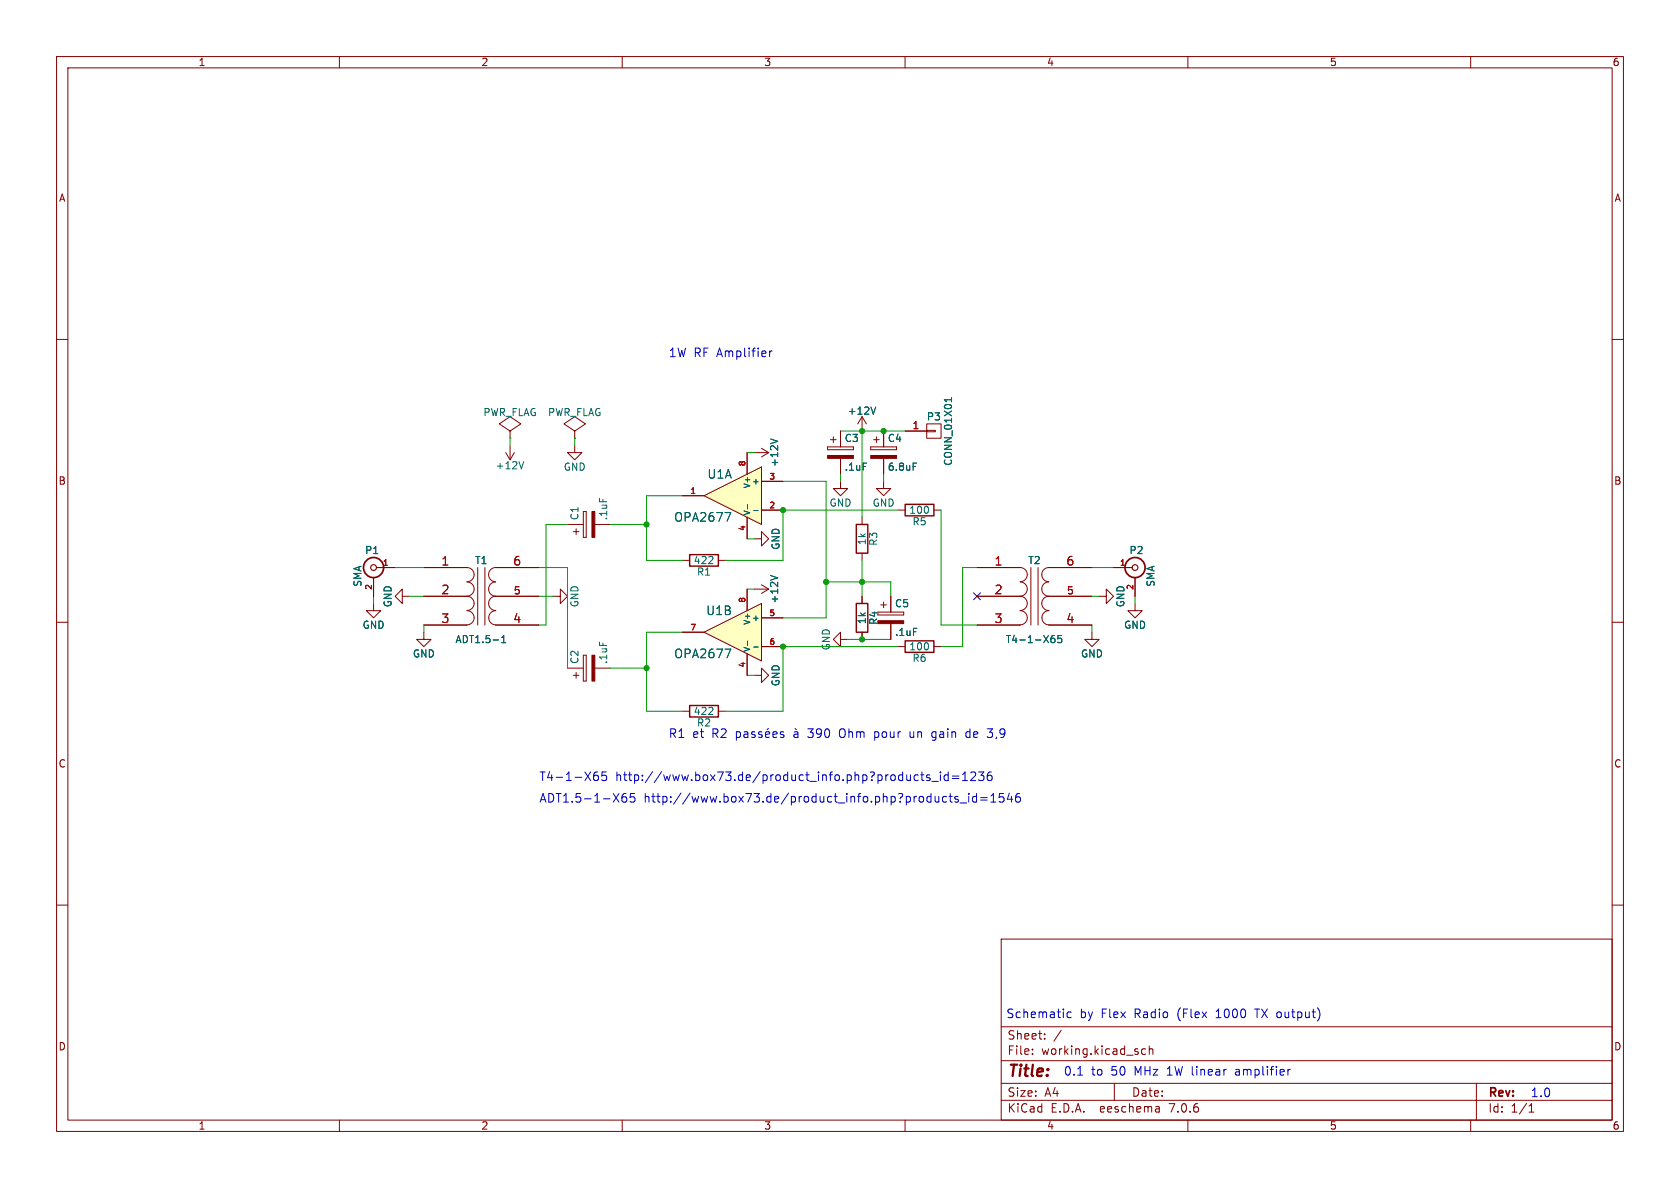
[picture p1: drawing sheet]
(kicad_sch (version 20230121) (generator eeschema)

 (paper "A4")

 (lib_symbols
  (symbol "ampli1W-rescue:+12V" (power) (pin_names (offset 0)) (in_bom yes) (on_board yes)
   (property "Reference" "#PWR" (at 0 -3.81 0) (effects (font (size 1.27 1.27)) hide))
   (property "Value" "+12V" (at 0 3.556 0) (effects (font (size 1.27 1.27))))
   (property "Footprint" "" (at 0 0 0) (effects (font (size 1.27 1.27))))
   (property "Datasheet" "" (at 0 0 0) (effects (font (size 1.27 1.27))))
   (symbol "+12V_0_1"
    (polyline (pts (xy -0.762 1.27) (xy 0 2.54)) (stroke (width 0) (type solid)) (fill (type none)))
    (polyline (pts (xy 0 0) (xy 0 2.54)) (stroke (width 0) (type solid)) (fill (type none)))
    (polyline (pts (xy 0 2.54) (xy 0.762 1.27)) (stroke (width 0) (type solid)) (fill (type none))))
   (symbol "+12V_1_1"
    (pin power_in line (at 0 0 90) (length 0) hide (name "+12V" (effects (font (size 1.27 1.27)))) (number "1" (effects (font (size 1.27 1.27)))))))
  (symbol "ampli1W-rescue:BNC" (pin_names (offset 1.016) hide) (in_bom yes) (on_board yes)
   (property "Reference" "P" (at 0.254 3.048 0) (effects (font (size 1.27 1.27))))
   (property "Value" "BNC" (at 2.794 -1.524 90) (effects (font (size 1.27 1.27))))
   (property "Footprint" "" (at 0 0 0) (effects (font (size 1.27 1.27))))
   (property "Datasheet" "" (at 0 0 0) (effects (font (size 1.27 1.27))))
   (symbol "BNC_0_1"
    (circle (center 0 0) (radius 0.508) (stroke (width 0.2032) (type solid)) (fill (type none)))
    (circle (center 0 0) (radius 1.778) (stroke (width 0.3048) (type solid)) (fill (type none))))
   (symbol "BNC_1_1"
    (pin passive line (at -3.81 0 0) (length 3.302) (name "In" (effects (font (size 1.016 1.016)))) (number "1" (effects (font (size 1.016 1.016)))))
    (pin passive line (at 0 -5.08 90) (length 3.302) (name "Ext" (effects (font (size 1.016 1.016)))) (number "2" (effects (font (size 1.016 1.016)))))))
  (symbol "ampli1W-rescue:CONN_01X01" (pin_names (offset 1.016) hide) (in_bom yes) (on_board yes)
   (property "Reference" "P" (at 0 2.54 0) (effects (font (size 1.27 1.27))))
   (property "Value" "CONN_01X01" (at 2.54 0 90) (effects (font (size 1.27 1.27))))
   (property "Footprint" "" (at 0 0 0) (effects (font (size 1.27 1.27))))
   (property "Datasheet" "" (at 0 0 0) (effects (font (size 1.27 1.27))))
   (symbol "CONN_01X01_0_1"
    (rectangle (start -1.27 0.127) (end 0.254 -0.127) (stroke (width 0) (type solid)) (fill (type none)))
    (rectangle (start -1.27 1.27) (end 1.27 -1.27) (stroke (width 0) (type solid)) (fill (type none))))
   (symbol "CONN_01X01_1_1"
    (pin passive line (at -5.08 0 0) (length 3.81) (name "P1" (effects (font (size 1.27 1.27)))) (number "1" (effects (font (size 1.27 1.27)))))))
  (symbol "ampli1W-rescue:CP" (pin_numbers hide) (pin_names (offset 0.254)) (in_bom yes) (on_board yes)
   (property "Reference" "C" (at 0.635 2.54 0) (effects (font (size 1.27 1.27)) (justify left)))
   (property "Value" "CP" (at 0.635 -2.54 0) (effects (font (size 1.27 1.27)) (justify left)))
   (property "Footprint" "" (at 0.9652 -3.81 0) (effects (font (size 1.27 1.27))))
   (property "Datasheet" "" (at 0 0 0) (effects (font (size 1.27 1.27))))
   (symbol "CP_0_1"
    (rectangle (start -2.286 0.508) (end -2.286 1.016) (stroke (width 0) (type solid)) (fill (type none)))
    (rectangle (start -2.286 0.508) (end 2.286 0.508) (stroke (width 0) (type solid)) (fill (type none)))
    (polyline (pts (xy -1.778 2.286) (xy -0.762 2.286)) (stroke (width 0) (type solid)) (fill (type none)))
    (polyline (pts (xy -1.27 2.794) (xy -1.27 1.778)) (stroke (width 0) (type solid)) (fill (type none)))
    (rectangle (start 2.286 -0.508) (end -2.286 -1.016) (stroke (width 0) (type solid)) (fill (type outline)))
    (rectangle (start 2.286 1.016) (end -2.286 1.016) (stroke (width 0) (type solid)) (fill (type none)))
    (rectangle (start 2.286 1.016) (end 2.286 0.508) (stroke (width 0) (type solid)) (fill (type none))))
   (symbol "CP_1_1"
    (pin passive line (at 0 3.81 270) (length 2.794) (name "~" (effects (font (size 1.016 1.016)))) (number "1" (effects (font (size 1.016 1.016)))))
    (pin passive line (at 0 -3.81 90) (length 2.794) (name "~" (effects (font (size 1.016 1.016)))) (number "2" (effects (font (size 1.016 1.016)))))))
  (symbol "ampli1W-rescue:GND" (power) (pin_names (offset 0)) (in_bom yes) (on_board yes)
   (property "Reference" "#PWR" (at 0 -6.35 0) (effects (font (size 1.27 1.27)) hide))
   (property "Value" "GND" (at 0 -3.81 0) (effects (font (size 1.27 1.27))))
   (property "Footprint" "" (at 0 0 0) (effects (font (size 1.27 1.27))))
   (property "Datasheet" "" (at 0 0 0) (effects (font (size 1.27 1.27))))
   (symbol "GND_0_1"
    (polyline (pts (xy 0 0) (xy 0 -1.27) (xy 1.27 -1.27) (xy 0 -2.54) (xy -1.27 -1.27) (xy 0 -1.27)) (stroke (width 0) (type solid)) (fill (type none))))
   (symbol "GND_1_1"
    (pin power_in line (at 0 0 270) (length 0) hide (name "GND" (effects (font (size 1.27 1.27)))) (number "1" (effects (font (size 1.27 1.27)))))))
  (symbol "ampli1W-rescue:OP275-RESCUE-ampli1W" (pin_names (offset 0.254)) (in_bom yes) (on_board yes)
   (property "Reference" "U" (at 0 3.81 0) (effects (font (size 1.524 1.524)) (justify left)))
   (property "Value" "OP275-RESCUE-ampli1W" (at 0 -3.81 0) (effects (font (size 1.524 1.524)) (justify left)))
   (property "Footprint" "" (at 0 0 0) (effects (font (size 1.524 1.524))))
   (property "Datasheet" "" (at 0 0 0) (effects (font (size 1.524 1.524))))
   (symbol "OP275-RESCUE-ampli1W_0_1"
    (polyline (pts (xy -5.08 5.08) (xy 5.08 0) (xy -5.08 -5.08) (xy -5.08 5.08)) (stroke (width 0.1524) (type solid)) (fill (type background)))
    (pin power_in line (at -2.54 -7.62 90) (length 3.81) (name "V-" (effects (font (size 1.016 1.016)))) (number "4" (effects (font (size 1.016 1.016)))))
    (pin power_in line (at -2.54 7.62 270) (length 3.81) (name "V+" (effects (font (size 1.016 1.016)))) (number "8" (effects (font (size 1.016 1.016))))))
   (symbol "OP275-RESCUE-ampli1W_1_1"
    (pin output line (at 8.89 0 180) (length 3.81) (name "~" (effects (font (size 1.016 1.016)))) (number "1" (effects (font (size 1.016 1.016)))))
    (pin input line (at -8.89 -2.54 0) (length 3.81) (name "-" (effects (font (size 1.016 1.016)))) (number "2" (effects (font (size 1.016 1.016)))))
    (pin input line (at -8.89 2.54 0) (length 3.81) (name "+" (effects (font (size 1.016 1.016)))) (number "3" (effects (font (size 1.016 1.016))))))
   (symbol "OP275-RESCUE-ampli1W_2_1"
    (pin input line (at -8.89 2.54 0) (length 3.81) (name "+" (effects (font (size 1.016 1.016)))) (number "5" (effects (font (size 1.016 1.016)))))
    (pin input line (at -8.89 -2.54 0) (length 3.81) (name "-" (effects (font (size 1.016 1.016)))) (number "6" (effects (font (size 1.016 1.016)))))
    (pin output line (at 8.89 0 180) (length 3.81) (name "~" (effects (font (size 1.016 1.016)))) (number "7" (effects (font (size 1.016 1.016)))))))
  (symbol "ampli1W-rescue:PWR_FLAG" (power) (pin_numbers hide) (pin_names (offset 0) hide) (in_bom yes) (on_board yes)
   (property "Reference" "#FLG" (at 0 2.413 0) (effects (font (size 1.27 1.27)) hide))
   (property "Value" "PWR_FLAG" (at 0 4.572 0) (effects (font (size 1.27 1.27))))
   (property "Footprint" "" (at 0 0 0) (effects (font (size 1.27 1.27))))
   (property "Datasheet" "" (at 0 0 0) (effects (font (size 1.27 1.27))))
   (symbol "PWR_FLAG_0_0"
    (pin power_out line (at 0 0 90) (length 0) (name "pwr" (effects (font (size 0.508 0.508)))) (number "1" (effects (font (size 0.508 0.508))))))
   (symbol "PWR_FLAG_0_1"
    (polyline (pts (xy 0 0) (xy 0 1.27) (xy -1.905 2.54) (xy 0 3.81) (xy 1.905 2.54) (xy 0 1.27)) (stroke (width 0) (type solid)) (fill (type none)))))
  (symbol "ampli1W-rescue:R" (pin_numbers hide) (pin_names (offset 0)) (in_bom yes) (on_board yes)
   (property "Reference" "R" (at 2.032 0 90) (effects (font (size 1.27 1.27))))
   (property "Value" "R" (at 0 0 90) (effects (font (size 1.27 1.27))))
   (property "Footprint" "" (at -1.778 0 90) (effects (font (size 1.27 1.27))))
   (property "Datasheet" "" (at 0 0 0) (effects (font (size 1.27 1.27))))
   (symbol "R_0_1"
    (rectangle (start -1.016 -2.54) (end 1.016 2.54) (stroke (width 0.254) (type solid)) (fill (type none))))
   (symbol "R_1_1"
    (pin passive line (at 0 3.81 270) (length 1.27) (name "~" (effects (font (size 1.27 1.27)))) (number "1" (effects (font (size 1.27 1.27)))))
    (pin passive line (at 0 -3.81 90) (length 1.27) (name "~" (effects (font (size 1.27 1.27)))) (number "2" (effects (font (size 1.27 1.27)))))))
  (symbol "ampli1W-rescue:TRANSFO4-RESCUE-ampli1W" (pin_names (offset 1.016) hide) (in_bom yes) (on_board yes)
   (property "Reference" "T" (at 0 6.35 0) (effects (font (size 1.27 1.27))))
   (property "Value" "TRANSFO4-RESCUE-ampli1W" (at 0 -7.62 0) (effects (font (size 1.27 1.27))))
   (property "Footprint" "" (at 0 0 0) (effects (font (size 1.524 1.524))))
   (property "Datasheet" "" (at 0 0 0) (effects (font (size 1.524 1.524))))
   (symbol "TRANSFO4-RESCUE-ampli1W_0_1"
    (arc (start -2.54 -5.0546) (mid -1.6599 -4.6901) (end -1.27 -3.81) (stroke (width 0) (type solid)) (fill (type none)))
    (arc (start -2.54 -2.5146) (mid -1.6599 -2.1501) (end -1.27 -1.27) (stroke (width 0) (type solid)) (fill (type none)))
    (arc (start -2.54 0.0254) (mid -1.6599 0.3899) (end -1.27 1.27) (stroke (width 0) (type solid)) (fill (type none)))
    (arc (start -2.54 2.5654) (mid -1.6599 2.9299) (end -1.27 3.81) (stroke (width 0) (type solid)) (fill (type none)))
    (arc (start -1.27 -3.81) (mid -1.642 -2.912) (end -2.54 -2.54) (stroke (width 0) (type solid)) (fill (type none)))
    (arc (start -1.27 -1.27) (mid -1.642 -0.372) (end -2.54 0) (stroke (width 0) (type solid)) (fill (type none)))
    (arc (start -1.27 1.27) (mid -1.642 2.168) (end -2.54 2.54) (stroke (width 0) (type solid)) (fill (type none)))
    (arc (start -1.27 3.81) (mid -1.642 4.708) (end -2.54 5.08) (stroke (width 0) (type solid)) (fill (type none)))
    (polyline (pts (xy -0.635 5.08) (xy -0.635 -5.08)) (stroke (width 0) (type solid)) (fill (type none)))
    (polyline (pts (xy 0.635 -5.08) (xy 0.635 5.08)) (stroke (width 0) (type solid)) (fill (type none)))
    (arc (start 1.2954 -1.27) (mid 1.6599 -2.1501) (end 2.54 -2.5146) (stroke (width 0) (type solid)) (fill (type none)))
    (arc (start 1.2954 1.27) (mid 1.6599 0.3899) (end 2.54 0.0254) (stroke (width 0) (type solid)) (fill (type none)))
    (arc (start 1.2954 3.81) (mid 1.6599 2.9299) (end 2.54 2.5654) (stroke (width 0) (type solid)) (fill (type none)))
    (arc (start 1.3208 -3.81) (mid 1.6853 -4.6901) (end 2.5654 -5.0546) (stroke (width 0) (type solid)) (fill (type none)))
    (arc (start 2.54 0) (mid 1.642 -0.372) (end 1.2954 -1.27) (stroke (width 0) (type solid)) (fill (type none)))
    (arc (start 2.54 2.54) (mid 1.642 2.168) (end 1.2954 1.27) (stroke (width 0) (type solid)) (fill (type none)))
    (arc (start 2.54 5.08) (mid 1.642 4.708) (end 1.2954 3.81) (stroke (width 0) (type solid)) (fill (type none)))
    (arc (start 2.5654 -2.54) (mid 1.6674 -2.912) (end 1.3208 -3.81) (stroke (width 0) (type solid)) (fill (type none))))
   (symbol "TRANSFO4-RESCUE-ampli1W_1_1"
    (pin passive line (at -10.16 5.08 0) (length 7.62) (name "PR1" (effects (font (size 1.524 1.524)))) (number "1" (effects (font (size 1.524 1.524)))))
    (pin passive line (at -10.16 0 0) (length 7.62) (name "PM" (effects (font (size 1.524 1.524)))) (number "2" (effects (font (size 1.524 1.524)))))
    (pin passive line (at -10.16 -5.08 0) (length 7.62) (name "PR2" (effects (font (size 1.524 1.524)))) (number "3" (effects (font (size 1.524 1.524)))))
    (pin passive line (at 10.16 -5.08 180) (length 7.62) (name "S1" (effects (font (size 1.524 1.524)))) (number "4" (effects (font (size 1.524 1.524)))))
    (pin passive line (at 10.16 0 180) (length 7.62) (name "S5" (effects (font (size 1.27 1.27)))) (number "5" (effects (font (size 1.27 1.27)))))
    (pin passive line (at 10.16 5.08 180) (length 7.62) (name "S2" (effects (font (size 1.524 1.524)))) (number "6" (effects (font (size 1.524 1.524))))))))

 (junction (at 152.4 76.2) (diameter 0) (color 0 0 0 0))
 (junction (at 114.3 92.71) (diameter 0) (color 0 0 0 0))
 (junction (at 138.43 90.17) (diameter 0) (color 0 0 0 0))
 (junction (at 114.3 118.11) (diameter 0) (color 0 0 0 0))
 (junction (at 152.4 102.87) (diameter 0) (color 0 0 0 0))
 (junction (at 138.43 114.3) (diameter 0) (color 0 0 0 0))
 (junction (at 156.21 76.2) (diameter 0) (color 0 0 0 0))
 (junction (at 146.05 102.87) (diameter 0) (color 0 0 0 0))
 (junction (at 152.4 113.03) (diameter 0) (color 0 0 0 0))

 (no_connect (at 172.72 105.41))

 (wire (pts (xy 114.3 111.76) (xy 114.3 118.11)) (stroke (width 0) (type default)))
 (wire (pts (xy 114.3 125.73) (xy 120.65 125.73)) (stroke (width 0) (type default)))
 (wire (pts (xy 138.43 125.73) (xy 128.27 125.73)) (stroke (width 0) (type default)))
 (wire (pts (xy 146.05 85.09) (xy 146.05 102.87)) (stroke (width 0) (type default)))
 (wire (pts (xy 193.04 110.49) (xy 193.04 111.76)) (stroke (width 0) (type default)))
 (wire (pts (xy 95.25 100.33) (xy 100.33 100.33)) (stroke (width 0) (type default)))
 (wire (pts (xy 133.35 95.25) (xy 132.08 95.25)) (stroke (width 0) (type default)))
 (wire (pts (xy 149.86 113.03) (xy 152.4 113.03)) (stroke (width 0) (type default)))
 (wire (pts (xy 193.04 105.41) (xy 194.31 105.41)) (stroke (width 0) (type default)))
 (wire (pts (xy 148.59 83.82) (xy 148.59 85.09)) (stroke (width 0) (type default)))
 (wire (pts (xy 138.43 85.09) (xy 146.05 85.09)) (stroke (width 0) (type default)))
 (wire (pts (xy 100.33 100.33) (xy 100.33 118.11)) (stroke (width 0) (type default)))
 (wire (pts (xy 158.75 114.3) (xy 138.43 114.3)) (stroke (width 0) (type default)))
 (wire (pts (xy 166.37 114.3) (xy 170.18 114.3)) (stroke (width 0) (type default)))
 (wire (pts (xy 170.18 114.3) (xy 170.18 100.33)) (stroke (width 0) (type default)))
 (wire (pts (xy 200.66 105.41) (xy 200.66 106.68)) (stroke (width 0) (type default)))
 (wire (pts (xy 107.95 92.71) (xy 114.3 92.71)) (stroke (width 0) (type default)))
 (wire (pts (xy 146.05 102.87) (xy 152.4 102.87)) (stroke (width 0) (type default)))
 (wire (pts (xy 156.21 83.82) (xy 156.21 85.09)) (stroke (width 0) (type default)))
 (wire (pts (xy 74.93 110.49) (xy 74.93 111.76)) (stroke (width 0) (type default)))
 (wire (pts (xy 90.17 78.74) (xy 90.17 77.47)) (stroke (width 0) (type default)))
 (wire (pts (xy 120.65 111.76) (xy 114.3 111.76)) (stroke (width 0) (type default)))
 (wire (pts (xy 157.48 102.87) (xy 157.48 105.41)) (stroke (width 0) (type default)))
 (wire (pts (xy 107.95 118.11) (xy 114.3 118.11)) (stroke (width 0) (type default)))
 (wire (pts (xy 95.25 105.41) (xy 97.79 105.41)) (stroke (width 0) (type default)))
 (wire (pts (xy 152.4 76.2) (xy 156.21 76.2)) (stroke (width 0) (type default)))
 (wire (pts (xy 166.37 110.49) (xy 166.37 90.17)) (stroke (width 0) (type default)))
 (wire (pts (xy 114.3 118.11) (xy 114.3 125.73)) (stroke (width 0) (type default)))
 (wire (pts (xy 196.85 100.33) (xy 193.04 100.33)) (stroke (width 0) (type default)))
 (wire (pts (xy 152.4 99.06) (xy 152.4 102.87)) (stroke (width 0) (type default)))
 (wire (pts (xy 114.3 99.06) (xy 120.65 99.06)) (stroke (width 0) (type default)))
 (wire (pts (xy 133.35 119.38) (xy 132.08 119.38)) (stroke (width 0) (type default)))
 (wire (pts (xy 95.25 110.49) (xy 96.52 110.49)) (stroke (width 0) (type default)))
 (wire (pts (xy 152.4 113.03) (xy 157.48 113.03)) (stroke (width 0) (type default)))
 (wire (pts (xy 133.35 80.01) (xy 132.08 80.01)) (stroke (width 0) (type default)))
 (wire (pts (xy 152.4 76.2) (xy 152.4 91.44)) (stroke (width 0) (type default)))
 (wire (pts (xy 146.05 109.22) (xy 138.43 109.22)) (stroke (width 0) (type default)))
 (wire (pts (xy 138.43 99.06) (xy 138.43 90.17)) (stroke (width 0) (type default)))
 (wire (pts (xy 114.3 92.71) (xy 114.3 99.06)) (stroke (width 0) (type default)))
 (wire (pts (xy 170.18 100.33) (xy 172.72 100.33)) (stroke (width 0) (type default)))
 (wire (pts (xy 148.59 76.2) (xy 152.4 76.2)) (stroke (width 0) (type default)))
 (wire (pts (xy 114.3 87.63) (xy 114.3 92.71)) (stroke (width 0) (type default)))
 (wire (pts (xy 138.43 90.17) (xy 158.75 90.17)) (stroke (width 0) (type default)))
 (wire (pts (xy 96.52 92.71) (xy 100.33 92.71)) (stroke (width 0) (type default)))
 (wire (pts (xy 66.04 105.41) (xy 66.04 106.68)) (stroke (width 0) (type default)))
 (wire (pts (xy 156.21 76.2) (xy 160.02 76.2)) (stroke (width 0) (type default)))
 (wire (pts (xy 146.05 102.87) (xy 146.05 109.22)) (stroke (width 0) (type default)))
 (wire (pts (xy 152.4 102.87) (xy 152.4 105.41)) (stroke (width 0) (type default)))
 (wire (pts (xy 133.35 104.14) (xy 132.08 104.14)) (stroke (width 0) (type default)))
 (wire (pts (xy 138.43 114.3) (xy 138.43 125.73)) (stroke (width 0) (type default)))
 (wire (pts (xy 74.93 105.41) (xy 72.39 105.41)) (stroke (width 0) (type default)))
 (wire (pts (xy 101.6 78.74) (xy 101.6 77.47)) (stroke (width 0) (type default)))
 (wire (pts (xy 96.52 110.49) (xy 96.52 92.71)) (stroke (width 0) (type default)))
 (wire (pts (xy 152.4 102.87) (xy 157.48 102.87)) (stroke (width 0) (type default)))
 (wire (pts (xy 120.65 87.63) (xy 114.3 87.63)) (stroke (width 0) (type default)))
 (wire (pts (xy 69.85 100.33) (xy 74.93 100.33)) (stroke (width 0) (type default)))
 (wire (pts (xy 128.27 99.06) (xy 138.43 99.06)) (stroke (width 0) (type default)))
 (wire (pts (xy 172.72 110.49) (xy 166.37 110.49)) (stroke (width 0) (type default)))

 (text "1W RF Amplifier" (at 118.11 63.5 0) (effects (font (size 1.524 1.524)) (justify left bottom)))
 (text "1.0" (at 270.51 194.31 0) (effects (font (size 1.524 1.524)) (justify left bottom)))
 (text "T4-1-X65 http://www.box73.de/product_info.php?products_id=1236" (at 95.25 138.43 0) (effects (font (size 1.524 1.524)) (justify left bottom)))
 (text "ADT1.5-1-X65 http://www.box73.de/product_info.php?products_id=1546" (at 95.25 142.24 0) (effects (font (size 1.524 1.524)) (justify left bottom)))
 (text "R1 et R2 passées à 390 Ohm pour un gain de 3,9" (at 118.11 130.81 0) (effects (font (size 1.524 1.524)) (justify left bottom)))
 (text "0.1 to 50 MHz 1W linear amplifier\n" (at 187.96 190.5 0) (effects (font (size 1.524 1.524)) (justify left bottom)))
 (text "Schematic by Flex Radio (Flex 1000 TX output)" (at 177.8 180.34 0) (effects (font (size 1.524 1.524)) (justify left bottom)))

 (symbol (lib_id "ampli1W-rescue:OP275-RESCUE-ampli1W") (at 129.54 87.63 0) (mirror y) (unit 1) (in_bom yes) (on_board yes) (dnp no)
  (property "Reference" "U1" (at 129.54 83.82 0) (effects (font (size 1.524 1.524)) (justify left)))
  (property "Value" "OPA2677" (at 129.54 91.44 0) (effects (font (size 1.524 1.524)) (justify left)))
  (property "Footprint" "smd_dil:so-8" (at 129.54 87.63 0) (effects (font (size 1.524 1.524)) hide))
  (property "Datasheet" "" (at 129.54 87.63 0) (effects (font (size 1.524 1.524)))) (pin "4") (pin "8") (pin "1") (pin "2") (pin "3") (pin "5") (pin "6") (pin "7"))

 (symbol (lib_id "ampli1W-rescue:OP275-RESCUE-ampli1W") (at 129.54 111.76 0) (mirror y) (unit 2) (in_bom yes) (on_board yes) (dnp no)
  (property "Reference" "U1" (at 129.54 107.95 0) (effects (font (size 1.524 1.524)) (justify left)))
  (property "Value" "OPA2677" (at 129.54 115.57 0) (effects (font (size 1.524 1.524)) (justify left)))
  (property "Footprint" "smd_dil:so-8" (at 129.54 111.76 0) (effects (font (size 1.524 1.524)) hide))
  (property "Datasheet" "" (at 129.54 111.76 0) (effects (font (size 1.524 1.524)))) (pin "4") (pin "8") (pin "1") (pin "2") (pin "3") (pin "5") (pin "6") (pin "7"))

 (symbol (lib_id "ampli1W-rescue:R") (at 124.46 99.06 270) (unit 1) (in_bom yes) (on_board yes) (dnp no)
  (property "Reference" "R1" (at 124.46 101.092 90) (effects (font (size 1.27 1.27))))
  (property "Value" "422" (at 124.46 99.06 90) (effects (font (size 1.27 1.27))))
  (property "Footprint" "Capacitors_SMD:C_0805_HandSoldering" (at 124.46 97.282 90) (effects (font (size 0.762 0.762)) hide))
  (property "Datasheet" "" (at 124.46 99.06 0) (effects (font (size 0.762 0.762)))) (pin "1") (pin "2"))

 (symbol (lib_id "ampli1W-rescue:R") (at 124.46 125.73 270) (unit 1) (in_bom yes) (on_board yes) (dnp no)
  (property "Reference" "R2" (at 124.46 127.762 90) (effects (font (size 1.27 1.27))))
  (property "Value" "422" (at 124.46 125.73 90) (effects (font (size 1.27 1.27))))
  (property "Footprint" "Capacitors_SMD:C_0805_HandSoldering" (at 124.46 123.952 90) (effects (font (size 0.762 0.762)) hide))
  (property "Datasheet" "" (at 124.46 125.73 0) (effects (font (size 0.762 0.762)))) (pin "1") (pin "2"))

 (symbol (lib_id "ampli1W-rescue:R") (at 152.4 95.25 0) (unit 1) (in_bom yes) (on_board yes) (dnp no)
  (property "Reference" "R3" (at 154.432 95.25 90) (effects (font (size 1.27 1.27))))
  (property "Value" "1k" (at 152.4 95.25 90) (effects (font (size 1.27 1.27))))
  (property "Footprint" "Capacitors_SMD:C_0805_HandSoldering" (at 150.622 95.25 90) (effects (font (size 0.762 0.762)) hide))
  (property "Datasheet" "" (at 152.4 95.25 0) (effects (font (size 0.762 0.762)))) (pin "1") (pin "2"))

 (symbol (lib_id "ampli1W-rescue:R") (at 152.4 109.22 0) (unit 1) (in_bom yes) (on_board yes) (dnp no)
  (property "Reference" "R4" (at 154.432 109.22 90) (effects (font (size 1.27 1.27))))
  (property "Value" "1k" (at 152.4 109.22 90) (effects (font (size 1.27 1.27))))
  (property "Footprint" "Capacitors_SMD:C_0805_HandSoldering" (at 150.622 109.22 90) (effects (font (size 0.762 0.762)) hide))
  (property "Datasheet" "" (at 152.4 109.22 0) (effects (font (size 0.762 0.762)))) (pin "1") (pin "2"))

 (symbol (lib_id "ampli1W-rescue:R") (at 162.56 90.17 270) (unit 1) (in_bom yes) (on_board yes) (dnp no)
  (property "Reference" "R5" (at 162.56 92.202 90) (effects (font (size 1.27 1.27))))
  (property "Value" "100" (at 162.56 90.17 90) (effects (font (size 1.27 1.27))))
  (property "Footprint" "Capacitors_SMD:C_0805_HandSoldering" (at 162.56 88.392 90) (effects (font (size 0.762 0.762)) hide))
  (property "Datasheet" "" (at 162.56 90.17 0) (effects (font (size 0.762 0.762)))) (pin "1") (pin "2"))

 (symbol (lib_id "ampli1W-rescue:R") (at 162.56 114.3 270) (unit 1) (in_bom yes) (on_board yes) (dnp no)
  (property "Reference" "R6" (at 162.56 116.332 90) (effects (font (size 1.27 1.27))))
  (property "Value" "100" (at 162.56 114.3 90) (effects (font (size 1.27 1.27))))
  (property "Footprint" "Capacitors_SMD:C_0805_HandSoldering" (at 162.56 112.522 90) (effects (font (size 0.762 0.762)) hide))
  (property "Datasheet" "" (at 162.56 114.3 0) (effects (font (size 0.762 0.762)))) (pin "1") (pin "2"))

 (symbol (lib_id "ampli1W-rescue:CP") (at 157.48 109.22 0) (unit 1) (in_bom yes) (on_board yes) (dnp no)
  (property "Reference" "C5" (at 158.115 106.68 0) (effects (font (size 1.27 1.27)) (justify left)))
  (property "Value" ".1uF" (at 158.115 111.76 0) (effects (font (size 1.27 1.27)) (justify left)))
  (property "Footprint" "Resistors_SMD:R_1206_HandSoldering" (at 158.4452 113.03 0) (effects (font (size 0.762 0.762)) hide))
  (property "Datasheet" "" (at 157.48 109.22 0) (effects (font (size 1.524 1.524)))) (pin "1") (pin "2"))

 (symbol (lib_id "ampli1W-rescue:CP") (at 104.14 92.71 90) (unit 1) (in_bom yes) (on_board yes) (dnp no)
  (property "Reference" "C1" (at 101.6 92.075 0) (effects (font (size 1.27 1.27)) (justify left)))
  (property "Value" ".1uF" (at 106.68 92.075 0) (effects (font (size 1.27 1.27)) (justify left)))
  (property "Footprint" "Resistors_SMD:R_1206_HandSoldering" (at 107.95 91.7448 0) (effects (font (size 0.762 0.762)) hide))
  (property "Datasheet" "" (at 104.14 92.71 0) (effects (font (size 1.524 1.524)))) (pin "1") (pin "2"))

 (symbol (lib_id "ampli1W-rescue:CP") (at 104.14 118.11 90) (unit 1) (in_bom yes) (on_board yes) (dnp no)
  (property "Reference" "C2" (at 101.6 117.475 0) (effects (font (size 1.27 1.27)) (justify left)))
  (property "Value" ".1uF" (at 106.68 117.475 0) (effects (font (size 1.27 1.27)) (justify left)))
  (property "Footprint" "Resistors_SMD:R_1206_HandSoldering" (at 107.95 117.1448 0) (effects (font (size 0.762 0.762)) hide))
  (property "Datasheet" "" (at 104.14 118.11 0) (effects (font (size 1.524 1.524)))) (pin "1") (pin "2"))

 (symbol (lib_id "ampli1W-rescue:CP") (at 156.21 80.01 0) (unit 1) (in_bom yes) (on_board yes) (dnp no)
  (property "Reference" "C4" (at 156.845 77.47 0) (effects (font (size 1.27 1.27)) (justify left)))
  (property "Value" "6.8uF" (at 156.845 82.55 0) (effects (font (size 1.27 1.27)) (justify left)))
  (property "Footprint" "smd_cap:c_tant_D" (at 157.1752 83.82 0) (effects (font (size 0.762 0.762)) hide))
  (property "Datasheet" "" (at 156.21 80.01 0) (effects (font (size 1.524 1.524)))) (pin "1") (pin "2"))

 (symbol (lib_id "ampli1W-rescue:CP") (at 148.59 80.01 0) (unit 1) (in_bom yes) (on_board yes) (dnp no)
  (property "Reference" "C3" (at 149.225 77.47 0) (effects (font (size 1.27 1.27)) (justify left)))
  (property "Value" ".1uF" (at 149.225 82.55 0) (effects (font (size 1.27 1.27)) (justify left)))
  (property "Footprint" "Resistors_SMD:R_1206_HandSoldering" (at 149.5552 83.82 0) (effects (font (size 0.762 0.762)) hide))
  (property "Datasheet" "" (at 148.59 80.01 0) (effects (font (size 1.524 1.524)))) (pin "1") (pin "2"))

 (symbol (lib_id "ampli1W-rescue:GND") (at 156.21 85.09 0) (unit 1) (in_bom yes) (on_board yes) (dnp no)
  (property "Reference" "#PWR01" (at 156.21 91.44 0) (effects (font (size 1.27 1.27)) hide))
  (property "Value" "GND" (at 156.21 88.9 0) (effects (font (size 1.27 1.27))))
  (property "Footprint" "" (at 156.21 85.09 0) (effects (font (size 1.524 1.524))))
  (property "Datasheet" "" (at 156.21 85.09 0) (effects (font (size 1.524 1.524)))) (pin "1"))

 (symbol (lib_id "ampli1W-rescue:GND") (at 148.59 85.09 0) (unit 1) (in_bom yes) (on_board yes) (dnp no)
  (property "Reference" "#PWR02" (at 148.59 91.44 0) (effects (font (size 1.27 1.27)) hide))
  (property "Value" "GND" (at 148.59 88.9 0) (effects (font (size 1.27 1.27))))
  (property "Footprint" "" (at 148.59 85.09 0) (effects (font (size 1.524 1.524))))
  (property "Datasheet" "" (at 148.59 85.09 0) (effects (font (size 1.524 1.524)))) (pin "1"))

 (symbol (lib_id "ampli1W-rescue:GND") (at 149.86 113.03 270) (unit 1) (in_bom yes) (on_board yes) (dnp no)
  (property "Reference" "#PWR03" (at 143.51 113.03 0) (effects (font (size 1.27 1.27)) hide))
  (property "Value" "GND" (at 146.05 113.03 0) (effects (font (size 1.27 1.27))))
  (property "Footprint" "" (at 149.86 113.03 0) (effects (font (size 1.524 1.524))))
  (property "Datasheet" "" (at 149.86 113.03 0) (effects (font (size 1.524 1.524)))) (pin "1"))

 (symbol (lib_id "ampli1W-rescue:GND") (at 101.6 78.74 0) (unit 1) (in_bom yes) (on_board yes) (dnp no)
  (property "Reference" "#PWR04" (at 101.6 85.09 0) (effects (font (size 1.27 1.27)) hide))
  (property "Value" "GND" (at 101.6 82.55 0) (effects (font (size 1.27 1.27))))
  (property "Footprint" "" (at 101.6 78.74 0) (effects (font (size 1.524 1.524))))
  (property "Datasheet" "" (at 101.6 78.74 0) (effects (font (size 1.524 1.524)))) (pin "1"))

 (symbol (lib_id "ampli1W-rescue:TRANSFO4-RESCUE-ampli1W") (at 85.09 105.41 0) (unit 1) (in_bom yes) (on_board yes) (dnp no)
  (property "Reference" "T1" (at 85.09 99.06 0) (effects (font (size 1.27 1.27))))
  (property "Value" "ADT1.5-1" (at 85.09 113.03 0) (effects (font (size 1.27 1.27))))
  (property "Footprint" "smd_dil:mdip_6" (at 85.09 105.41 0) (effects (font (size 1.524 1.524)) hide))
  (property "Datasheet" "" (at 85.09 105.41 0) (effects (font (size 1.524 1.524)))) (pin "1") (pin "2") (pin "3") (pin "4") (pin "5") (pin "6"))

 (symbol (lib_id "ampli1W-rescue:TRANSFO4-RESCUE-ampli1W") (at 182.88 105.41 0) (unit 1) (in_bom yes) (on_board yes) (dnp no)
  (property "Reference" "T2" (at 182.88 99.06 0) (effects (font (size 1.27 1.27))))
  (property "Value" "T4-1-X65" (at 182.88 113.03 0) (effects (font (size 1.27 1.27))))
  (property "Footprint" "smd_dil:mdip_6" (at 182.88 105.41 0) (effects (font (size 1.524 1.524)) hide))
  (property "Datasheet" "" (at 182.88 105.41 0) (effects (font (size 1.524 1.524)))) (pin "1") (pin "2") (pin "3") (pin "4") (pin "5") (pin "6"))

 (symbol (lib_id "ampli1W-rescue:BNC") (at 200.66 100.33 0) (unit 1) (in_bom yes) (on_board yes) (dnp no)
  (property "Reference" "P2" (at 200.914 97.282 0) (effects (font (size 1.27 1.27))))
  (property "Value" "SMA" (at 203.454 101.854 90) (effects (font (size 1.27 1.27))))
  (property "Footprint" "conn_rf:sma_smd_73251-135x" (at 200.66 100.33 0) (effects (font (size 1.524 1.524)) hide))
  (property "Datasheet" "" (at 200.66 100.33 0) (effects (font (size 1.524 1.524)))) (pin "1") (pin "2"))

 (symbol (lib_id "ampli1W-rescue:BNC") (at 66.04 100.33 0) (mirror y) (unit 1) (in_bom yes) (on_board yes) (dnp no)
  (property "Reference" "P1" (at 65.786 97.282 0) (effects (font (size 1.27 1.27))))
  (property "Value" "SMA" (at 63.246 101.854 90) (effects (font (size 1.27 1.27))))
  (property "Footprint" "conn_rf:sma_smd_73251-135x" (at 66.04 100.33 0) (effects (font (size 1.524 1.524)) hide))
  (property "Datasheet" "" (at 66.04 100.33 0) (effects (font (size 1.524 1.524)))) (pin "1") (pin "2"))

 (symbol (lib_id "ampli1W-rescue:GND") (at 66.04 106.68 0) (unit 1) (in_bom yes) (on_board yes) (dnp no)
  (property "Reference" "#PWR05" (at 66.04 113.03 0) (effects (font (size 1.27 1.27)) hide))
  (property "Value" "GND" (at 66.04 110.49 0) (effects (font (size 1.27 1.27))))
  (property "Footprint" "" (at 66.04 106.68 0) (effects (font (size 1.524 1.524))))
  (property "Datasheet" "" (at 66.04 106.68 0) (effects (font (size 1.524 1.524)))) (pin "1"))

 (symbol (lib_id "ampli1W-rescue:GND") (at 74.93 111.76 0) (unit 1) (in_bom yes) (on_board yes) (dnp no)
  (property "Reference" "#PWR06" (at 74.93 118.11 0) (effects (font (size 1.27 1.27)) hide))
  (property "Value" "GND" (at 74.93 115.57 0) (effects (font (size 1.27 1.27))))
  (property "Footprint" "" (at 74.93 111.76 0) (effects (font (size 1.524 1.524))))
  (property "Datasheet" "" (at 74.93 111.76 0) (effects (font (size 1.524 1.524)))) (pin "1"))

 (symbol (lib_id "ampli1W-rescue:GND") (at 200.66 106.68 0) (unit 1) (in_bom yes) (on_board yes) (dnp no)
  (property "Reference" "#PWR07" (at 200.66 113.03 0) (effects (font (size 1.27 1.27)) hide))
  (property "Value" "GND" (at 200.66 110.49 0) (effects (font (size 1.27 1.27))))
  (property "Footprint" "" (at 200.66 106.68 0) (effects (font (size 1.524 1.524))))
  (property "Datasheet" "" (at 200.66 106.68 0) (effects (font (size 1.524 1.524)))) (pin "1"))

 (symbol (lib_id "ampli1W-rescue:GND") (at 193.04 111.76 0) (unit 1) (in_bom yes) (on_board yes) (dnp no)
  (property "Reference" "#PWR08" (at 193.04 118.11 0) (effects (font (size 1.27 1.27)) hide))
  (property "Value" "GND" (at 193.04 115.57 0) (effects (font (size 1.27 1.27))))
  (property "Footprint" "" (at 193.04 111.76 0) (effects (font (size 1.524 1.524))))
  (property "Datasheet" "" (at 193.04 111.76 0) (effects (font (size 1.524 1.524)))) (pin "1"))

 (symbol (lib_id "ampli1W-rescue:+12V") (at 152.4 76.2 0) (unit 1) (in_bom yes) (on_board yes) (dnp no)
  (property "Reference" "#PWR09" (at 152.4 80.01 0) (effects (font (size 1.27 1.27)) hide))
  (property "Value" "+12V" (at 152.4 72.644 0) (effects (font (size 1.27 1.27))))
  (property "Footprint" "" (at 152.4 76.2 0) (effects (font (size 1.524 1.524))))
  (property "Datasheet" "" (at 152.4 76.2 0) (effects (font (size 1.524 1.524)))) (pin "1"))

 (symbol (lib_id "ampli1W-rescue:+12V") (at 90.17 78.74 180) (unit 1) (in_bom yes) (on_board yes) (dnp no)
  (property "Reference" "#PWR010" (at 90.17 74.93 0) (effects (font (size 1.27 1.27)) hide))
  (property "Value" "+12V" (at 90.17 82.296 0) (effects (font (size 1.27 1.27))))
  (property "Footprint" "" (at 90.17 78.74 0) (effects (font (size 1.524 1.524))))
  (property "Datasheet" "" (at 90.17 78.74 0) (effects (font (size 1.524 1.524)))) (pin "1"))

 (symbol (lib_id "ampli1W-rescue:PWR_FLAG") (at 101.6 77.47 0) (unit 1) (in_bom yes) (on_board yes) (dnp no)
  (property "Reference" "#FLG011" (at 101.6 75.057 0) (effects (font (size 1.27 1.27)) hide))
  (property "Value" "PWR_FLAG" (at 101.6 72.898 0) (effects (font (size 1.27 1.27))))
  (property "Footprint" "" (at 101.6 77.47 0) (effects (font (size 1.524 1.524))))
  (property "Datasheet" "" (at 101.6 77.47 0) (effects (font (size 1.524 1.524)))) (pin "1"))

 (symbol (lib_id "ampli1W-rescue:PWR_FLAG") (at 90.17 77.47 0) (unit 1) (in_bom yes) (on_board yes) (dnp no)
  (property "Reference" "#FLG012" (at 90.17 75.057 0) (effects (font (size 1.27 1.27)) hide))
  (property "Value" "PWR_FLAG" (at 90.17 72.898 0) (effects (font (size 1.27 1.27))))
  (property "Footprint" "" (at 90.17 77.47 0) (effects (font (size 1.524 1.524))))
  (property "Datasheet" "" (at 90.17 77.47 0) (effects (font (size 1.524 1.524)))) (pin "1"))

 (symbol (lib_id "ampli1W-rescue:GND") (at 133.35 95.25 90) (unit 1) (in_bom yes) (on_board yes) (dnp no)
  (property "Reference" "#PWR013" (at 139.7 95.25 0) (effects (font (size 1.27 1.27)) hide))
  (property "Value" "GND" (at 137.16 95.25 0) (effects (font (size 1.27 1.27))))
  (property "Footprint" "" (at 133.35 95.25 0) (effects (font (size 1.524 1.524))))
  (property "Datasheet" "" (at 133.35 95.25 0) (effects (font (size 1.524 1.524)))) (pin "1"))

 (symbol (lib_id "ampli1W-rescue:GND") (at 133.35 119.38 90) (unit 1) (in_bom yes) (on_board yes) (dnp no)
  (property "Reference" "#PWR014" (at 139.7 119.38 0) (effects (font (size 1.27 1.27)) hide))
  (property "Value" "GND" (at 137.16 119.38 0) (effects (font (size 1.27 1.27))))
  (property "Footprint" "" (at 133.35 119.38 0) (effects (font (size 1.524 1.524))))
  (property "Datasheet" "" (at 133.35 119.38 0) (effects (font (size 1.524 1.524)))) (pin "1"))

 (symbol (lib_id "ampli1W-rescue:+12V") (at 133.35 104.14 270) (unit 1) (in_bom yes) (on_board yes) (dnp no)
  (property "Reference" "#PWR015" (at 129.54 104.14 0) (effects (font (size 1.27 1.27)) hide))
  (property "Value" "+12V" (at 136.906 104.14 0) (effects (font (size 1.27 1.27))))
  (property "Footprint" "" (at 133.35 104.14 0) (effects (font (size 1.524 1.524))))
  (property "Datasheet" "" (at 133.35 104.14 0) (effects (font (size 1.524 1.524)))) (pin "1"))

 (symbol (lib_id "ampli1W-rescue:+12V") (at 133.35 80.01 270) (unit 1) (in_bom yes) (on_board yes) (dnp no)
  (property "Reference" "#PWR016" (at 129.54 80.01 0) (effects (font (size 1.27 1.27)) hide))
  (property "Value" "+12V" (at 136.906 80.01 0) (effects (font (size 1.27 1.27))))
  (property "Footprint" "" (at 133.35 80.01 0) (effects (font (size 1.524 1.524))))
  (property "Datasheet" "" (at 133.35 80.01 0) (effects (font (size 1.524 1.524)))) (pin "1"))

 (symbol (lib_id "ampli1W-rescue:CONN_01X01") (at 165.1 76.2 0) (unit 1) (in_bom yes) (on_board yes) (dnp no)
  (property "Reference" "P3" (at 165.1 73.66 0) (effects (font (size 1.27 1.27))))
  (property "Value" "CONN_01X01" (at 167.64 76.2 90) (effects (font (size 1.27 1.27))))
  (property "Footprint" "Connect:PINTST" (at 165.1 76.2 0) (effects (font (size 1.524 1.524)) hide))
  (property "Datasheet" "" (at 165.1 76.2 0) (effects (font (size 1.524 1.524)))) (pin "1"))

 (symbol (lib_id "ampli1W-rescue:GND") (at 72.39 105.41 270) (unit 1) (in_bom yes) (on_board yes) (dnp no)
  (property "Reference" "#PWR017" (at 66.04 105.41 0) (effects (font (size 1.27 1.27)) hide))
  (property "Value" "GND" (at 68.58 105.41 0) (effects (font (size 1.27 1.27))))
  (property "Footprint" "" (at 72.39 105.41 0) (effects (font (size 1.524 1.524))))
  (property "Datasheet" "" (at 72.39 105.41 0) (effects (font (size 1.524 1.524)))) (pin "1"))

 (symbol (lib_id "ampli1W-rescue:GND") (at 97.79 105.41 90) (unit 1) (in_bom yes) (on_board yes) (dnp no)
  (property "Reference" "#PWR018" (at 104.14 105.41 0) (effects (font (size 1.27 1.27)) hide))
  (property "Value" "GND" (at 101.6 105.41 0) (effects (font (size 1.27 1.27))))
  (property "Footprint" "" (at 97.79 105.41 0) (effects (font (size 1.524 1.524))))
  (property "Datasheet" "" (at 97.79 105.41 0) (effects (font (size 1.524 1.524)))) (pin "1"))

 (symbol (lib_id "ampli1W-rescue:GND") (at 194.31 105.41 90) (unit 1) (in_bom yes) (on_board yes) (dnp no)
  (property "Reference" "#PWR019" (at 200.66 105.41 0) (effects (font (size 1.27 1.27)) hide))
  (property "Value" "GND" (at 198.12 105.41 0) (effects (font (size 1.27 1.27))))
  (property "Footprint" "" (at 194.31 105.41 0) (effects (font (size 1.524 1.524))))
  (property "Datasheet" "" (at 194.31 105.41 0) (effects (font (size 1.524 1.524)))) (pin "1"))

 (sheet_instances (path "" (page "1"))))
